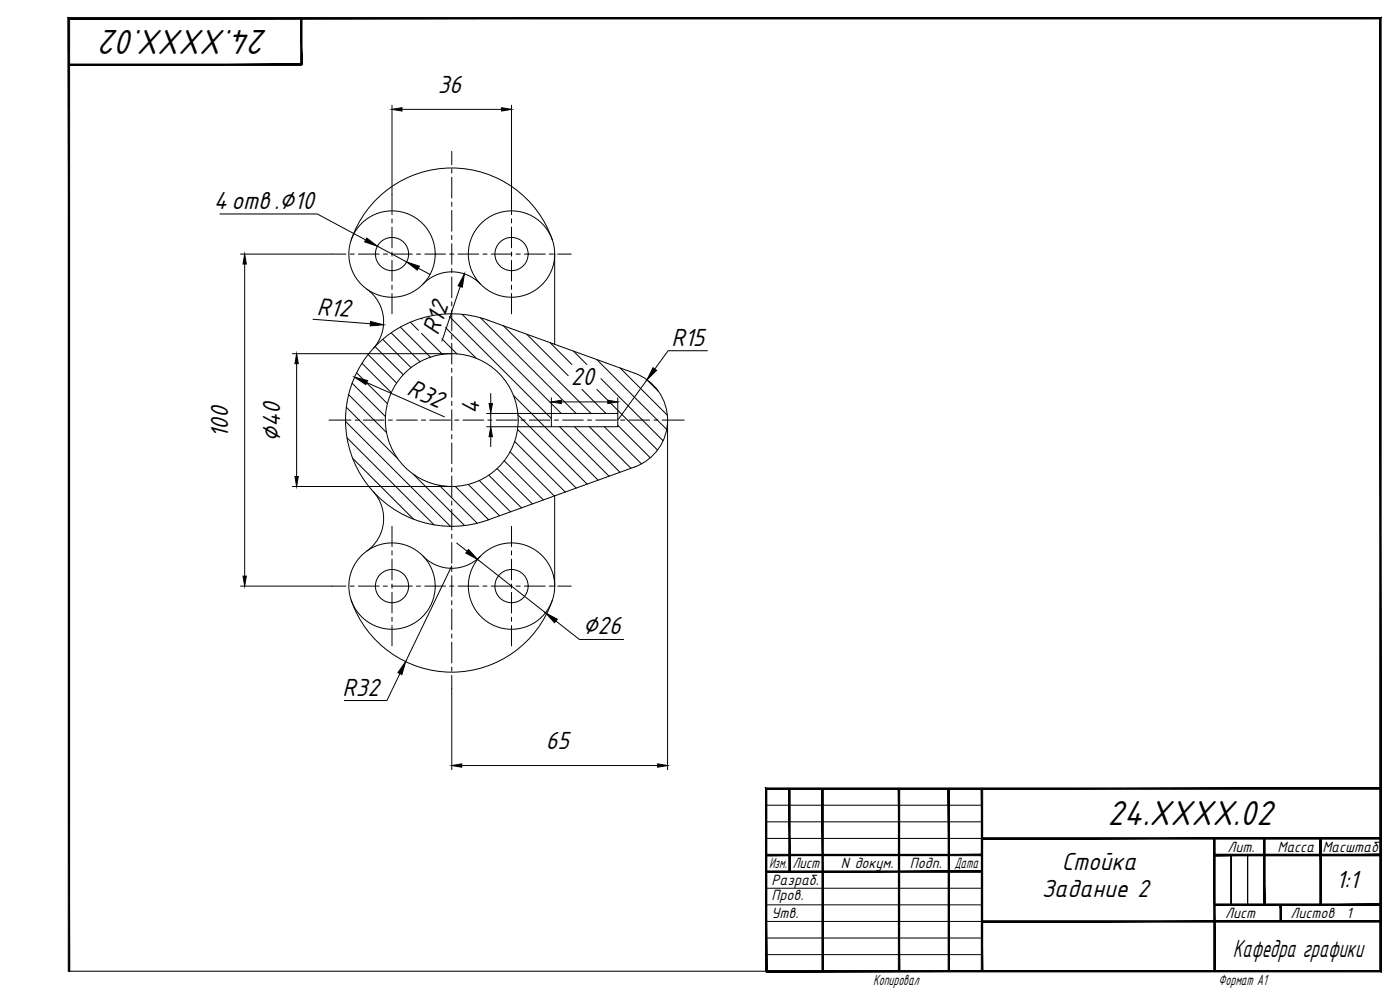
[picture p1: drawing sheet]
<svg xmlns="http://www.w3.org/2000/svg" width="841mm" height="594mm" viewBox="0 0 841 594" stroke-linecap="round" stroke-linejoin="round" font-family="sans-serif">
<!-- layer: 0 -->
<g fill="#000" stroke="#000" stroke-width=".6">
<path d="M181 11v28v-28zM181 11v28z"/>
<path d="M41 38v1l140-1zM41 39l140-1v1z"/>
<path d="M570 474v109v-109zM570 474v109z"/>
<path d="M460 513v1l130-1zM460 514l130-1v1z"/>
<path d="M590 503v1l239-1zM590 504l239-1v1z"/>
<path d="M730 513v1l99-1zM730 514l99-1v1z"/>
<path d="M730 513v1l99-1zM730 514l99-1v1z"/>
<path d="M729 504l1 79v-79zM729 504l1 79h-1z"/>
<path d="M759 504l1 40v-40zM759 504l1 40h-1z"/>
<path d="M759 504l1 40v-40zM759 504l1 40h-1z"/>
<path d="M793 504l1 40v-40zM793 504l1 40h-1z"/>
<path d="M793 504l1 40v-40zM793 504l1 40h-1z"/>
<path d="M460 523v1l130-1zM460 524l130-1v1z"/>
<path d="M474 474v50h1zM474 474h1v50z"/>
<path d="M590 553v1l239-1zM590 554l239-1v1z"/>
<path d="M730 543v1l99-1zM730 544l99-1v1z"/>
<path d="M730 543v1l99-1zM730 544l99-1v1z"/>
<path d="M769 544l1 9v-9zM769 544l1 9h-1z"/>
<path d="M769 544l1 9v-9zM769 544l1 9h-1z"/>
<path d="M41 11v572h1zM41 11h1v572zM41 11h1h788zM42 11h788h-1zM830 11h-1l1 573zM829 11l1 573-1-1zM460 584h370l-1-1zM460 583h369l-369 1z"/>
<path d="M460 473v110h1zM460 473l1 1v109zM460 473l1 1 368-1zM461 474l368-1v1z"/>
<path d="M494 474v109h1zM494 474h1v109z"/>
<path d="M540 474v109zM540 474v109z"/>
<path d="M590 474v109zM590 474v109z"/>
</g>
<g fill="none" stroke="#000" stroke-width=".6">
<path d="M235 200l17 17M241 196l18 19M247 194l4 4M253 191l1 1M268 197l18 18M270 190l61 61M278 189l59 59M289 191l57 57M302 196l53 52M217 218l18 18M221 213l17 17M225 208l17 17"/>
<path d="M230 204l17 17M253 200l13 13M265 203l9 10M316 201l25 25M330 206l14 13M344 211l9 8M358 216l43 42M209 237l23 23M212 230l20 20M214 224l19 18M308 238l51 50M350 234l14 14"/>
<path d="M359 234l36 36M361 227l37 38M373 221l28 28M388 228l8 7M208 253l63 63M208 245l31 30M311 258l35 35M311 249l42 42M336 256l30 30M345 256l27 28M354 256l25 25M363 256l22 23"/>
<path d="M371 255l20 20M208 263l53 52M212 275l36 37M303 277l23 23M306 271l27 27M309 265l31 31M248 285l31 31M264 292l23 22M274 292l20 20M281 291l19 19M288 289l19 18M294 285l19 20"/>
<path d="M299 281l21 22M460 484h130M460 494h130M460 504h130M460 534h130M460 544h130M460 553h130M740 544v-30v30M749 544v-30v30M460 563h130M460 573h130M41 583h419"/>
</g>
<g fill="none" stroke="#000" stroke-width=".6">
<path d="M211 144a64 64 0 0 1 60-43 64 64 0 0 1 61 43M333 153v54M220 174a24 24 0 0 1 4 35M254 171a24 24 0 0 1 35 0M293 192l88 32M293 192a64 64 0 0 0-85 60 64 64 0 0 0 85 60l88-32M381 224a30 30 0 0 1 20 28 30 30 0 0 1-20 28M331 248h40v8h-40zM224 295a24 24 0 0 1-4 36M333 298v54M254 334a24 24 0 0 0 35 0M211 360a64 64 0 0 0 60 44 64 64 0 0 0 61-44"/>
<circle cx="235" cy="153" r="26"/>
<circle cx="235" cy="153" r="10"/>
<circle cx="307" cy="153" r="26"/>
<circle cx="307" cy="153" r="10"/>
<circle cx="271" cy="252" r="40"/>
<circle cx="235" cy="352" r="26"/>
<circle cx="235" cy="352" r="10"/>
<circle cx="307" cy="352" r="26"/>
<circle cx="307" cy="352" r="10"/>
</g>
<g fill="none" stroke="#000" stroke-width=".6">
<path d="M271 91v8M235 117v12M271 102v2M271 106v13M307 117v12M235 131v3M235 136v13M271 121v3M271 126v13M307 131v3M307 136v13M200 153h8"/>
<path d="M210 153h3M215 153h13M230 153h3M235 153h13M235 151v3M235 156v13M250 153h3M255 153h13M270 153h3M271 141v3M271 146v13M275 153h13"/>
<path d="M290 153h3M295 153h13M307 151v3M307 156v13M310 153h3M315 153h12M330 153h2M335 153h8M235 171v3M235 176v13M271 161v3M271 166v13"/>
<path d="M307 171v3M307 176v13M271 181v3M271 186v13M271 201v3M271 206v13M271 221v3M271 226v13M198 252h13M213 252h3M218 252h13M233 252h3"/>
<path d="M238 252h13M253 252h3M258 252h13M271 241v3M271 246v13M273 252h3M278 252h13M293 252h3M298 252h13M313 252h3M318 252h12M333 252h2"/>
<path d="M338 252h12M353 252h2M358 252h12M373 252h2M378 252h12M393 252h2M398 252h13M271 261v3M271 266v13M271 281v3M271 286v12M235 316v12"/>
<path d="M271 301v2M271 306v12M307 316v12M235 331v2M235 336v12M271 321v2M271 326v12M307 331v2M307 336v12M200 352h8M210 352h3M215 352h13"/>
<path d="M230 352h3M235 352h13M235 351v2M235 356v12M250 352h3M255 352h13M270 352h3M271 341v2M271 346v12M275 352h13M290 352h3M295 352h13"/>
<path d="M307 351v2M307 356v12M310 352h3M315 352h12M330 352h2M335 352h8M235 371v2M235 376v12M271 361v2M271 366v12M307 371v2M307 376v12"/>
<path d="M271 381v2M271 386v12M271 401v2M271 406v8"/>
</g>
<g fill="none" stroke="#000" stroke-width=".6">
<path d="M235 63v54M241 66h60M307 63v54M132 129h59l29 15M144 153h56M147 159v187M227 148l17 9M251 161l7 4M276 172l-11 33M188 192l34 2M176 212h95M178 218v68"/>
<path d="M425 211h-24l-8 11M220 230l47 20M295 236v6M331 239v9h-39M371 239v9M389 228l-18 24M292 256h39M295 248v8M337 241h28M401 252v210M295 262v6M176 292h95"/>
<path d="M271 340l-27 57M274 326l7 5M287 336l41 32M144 352h56M334 373l14 11h27M240 405l-8 16h-25M271 414v48M277 460h118"/>
</g>
<g fill="#000" stroke="#000" stroke-width=".6">
<path d="M235 66l6-1v2zM301 65l6 1-6 1zM147 153l1 6h-2zM220 143l7 5-8-3zM244 157l8 3-1 2zM279 165l-1 8-3-1zM223 193l7 2-8 1zM178 212l1 6h-2zM213 227l8 2-1 2zM392 221l2 1-5 6zM294 242h2l-1 6zM331 241l6-1v2z"/>
<path d="M365 240l6 1-6 1zM295 256l1 6h-2zM177 286h2l-1 6zM281 330l6 6-7-4zM146 346h2l-1 6zM328 368l7 4-2 2zM244 397l-3 8-2-1zM271 460l6-1v2zM395 459l6 1-6 1z"/>
</g>
<g font-size="23.2">
<text x="161" y="18" transform="rotate(-180 161 18)">24.XXXX.02</text>
<text x="665" y="495">24.XXXX.02</text>
</g>
<g font-size="16.6">
<text x="263" y="56">36</text>
<text x="128" y="126">4отв.∅10</text>
<text x="190" y="189" transform="rotate(4 190 189)">R12</text>
<text x="263" y="202" transform="rotate(-71 263 202)">R12</text>
<text x="403" y="208">R15</text>
<text x="343" y="231">20</text>
<text x="244" y="237" transform="rotate(24 244 237)">R32</text>
<text x="288" y="249" transform="rotate(-90 288 249)">4</text>
<text x="137" y="263" transform="rotate(-90 137 263)">100</text>
<text x="168" y="266" transform="rotate(-90 168 266)">∅40</text>
<text x="350" y="381">∅26</text>
<text x="206" y="418">R32</text>
<text x="328" y="450">65</text>
<text x="638" y="523">Стойка</text>
<text x="803" y="534">1:1</text>
<text x="626" y="539">Задание 2</text>
<text x="741" y="575">Кафедра графики</text>
</g>
<g font-size="9.9">
<text x="737" y="512">Лит.</text>
<text x="767" y="512">Масса</text>
<text x="794" y="512">Масштаб</text>
<text x="462" y="522">Изм.</text>
<text x="476" y="522">Лист</text>
<text x="505" y="522">N докум.</text>
<text x="547" y="522">Подп.</text>
<text x="573" y="522">Дата</text>
<text x="464" y="532">Разраб.</text>
<text x="464" y="541">Пров.</text>
<text x="464" y="552">Утв.</text>
<text x="736" y="552">Лист</text>
<text x="775" y="552">Листов</text>
<text x="809" y="552">1</text>
<text x="525" y="591">Копировал</text>
<text x="732" y="591">Формат А1</text>
</g>
</svg>
